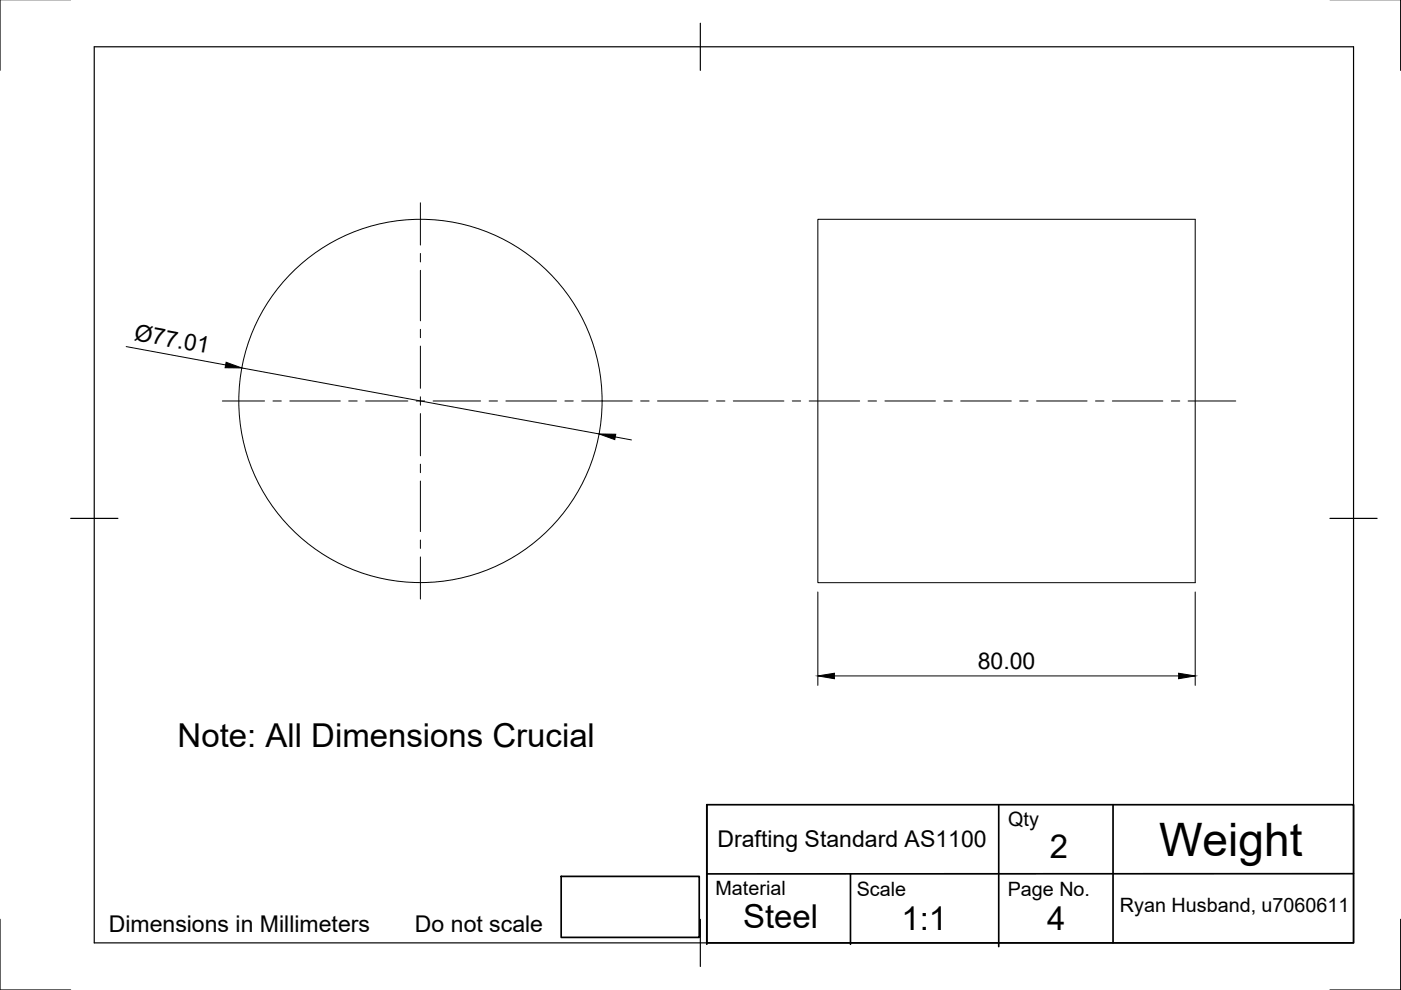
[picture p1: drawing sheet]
<svg xmlns="http://www.w3.org/2000/svg" width="297mm" height="210mm" viewBox="0 0 297 210" stroke-linecap="round" stroke-linejoin="round" font-family="sans-serif">
<!-- layer: Visible -->
<g fill="none" stroke="#000" stroke-width=".21">
<path d="M173.4 46.5h80v77h-80z"/>
<circle cx="89.1" cy="85" r="38.5"/>
</g>
<!-- layer: Border -->
<path d="M0 -.1v15M297 -.1v15M20 9.9h267v190h-267zM148.5 4.9v10M15 109.9h10M282 109.9h10M0 194.9v15h15M148.5 194.9v10M297 194.9v15h-15" fill="none" stroke="#000" stroke-width=".25"/>
<!-- layer: TitleBlock -->
<path d="M149.9 170.6h137.1v29.3h-137.1zM149.9 170.6v29.6M211.8 170.8v29.9M236 170.6v29.3M119 185.8h29.3v12.9h-29.3zM180.3 185.3v14.9M287 185.2l-137.1 .1" fill="none" stroke="#000" stroke-width=".36"/>
<!-- layer: Center Lines -->
<g fill="none" stroke="#000" stroke-width=".21">
<path d="M89.1 43v9M89.1 53.7v1.8M89.1 57.3v10.7M89.1 69.8v1.8M89.1 73.4v8.9M47.1 85h9M57.9 85h1.7M61.4 85h10.8M73.9 85h1.8M77.5 85h9M88.2 85h1.8M89.1 84.1v1.8"/>
<path d="M89.1 87.7v8.9M89.1 98.4v1.8M91.8 85h10.1M103.7 85h1.8M107.3 85h10.7M119.8 85h1.7M123.3 85h10.7M135.8 85h1.8M139.4 85h10.7M151.9 85h1.8M155.5 85h10.7M168 85h1.8"/>
<path d="M171.6 85h10.7M184 85h1.8M187.6 85h10.7M200.1 85h1.8M203.7 85h10.7M216.2 85h1.8M219.8 85h10.7M232.3 85h1.8M235.8 85h10.7M248.3 85h1.8M251.9 85h10.1M89.1 102v10.7"/>
<path d="M89.1 114.5v1.8M89.1 118.1v8.9"/>
</g>
<!-- layer: Dimensions -->
<path d="M26.8 73.5l21 3.9M51.3 78l75.7 14M130.5 92.6l3.4 .7M173.4 125.5v19.8M253.4 125.5v19.8M176.9 143.3h73" fill="none" stroke="#000" stroke-width=".21"/>
<path d="M47.9 76.8l3.4 1.2h-3.6zM127 92l3.6 .1-.3 1.1zM173.4 143.3l3.5-.6v1.2zM249.9 142.7l3.5 .6-3.5 .6z" fill="#000" stroke="#000" stroke-width=".21"/>
<text font-size="9.8" x="245.7" y="181.4">Weight</text>
<g font-size="7">
<text x="37.7" y="158.3">Note: All Dimensions Crucial</text>
<text x="222.6" y="181.8">2</text>
<text x="157.5" y="196.8">Steel</text>
<text x="191.1" y="197.2">1:1</text>
<text x="222" y="197.2">4</text>
</g>
<g font-size="4.9">
<text x="28.3" y="72.1" transform="rotate(10 28.3 72.1)">Ø77.01</text>
<text x="207.3" y="141.8">80.00</text>
<text x="152.1" y="179.5">Drafting Standard AS1100</text>
<text x="23.1" y="197.6">Dimensions in Millimeters</text>
<text x="88" y="197.6">Do not scale</text>
</g>
<g font-size="4.2">
<text x="213.8" y="175.1">Qty</text>
<text x="151.7" y="189.9">Material</text>
<text x="181.6" y="189.9">Scale</text>
<text x="213.7" y="189.9">Page No.</text>
<text x="237.4" y="193.4">Ryan Husband, u7060611</text>
</g>
</svg>
